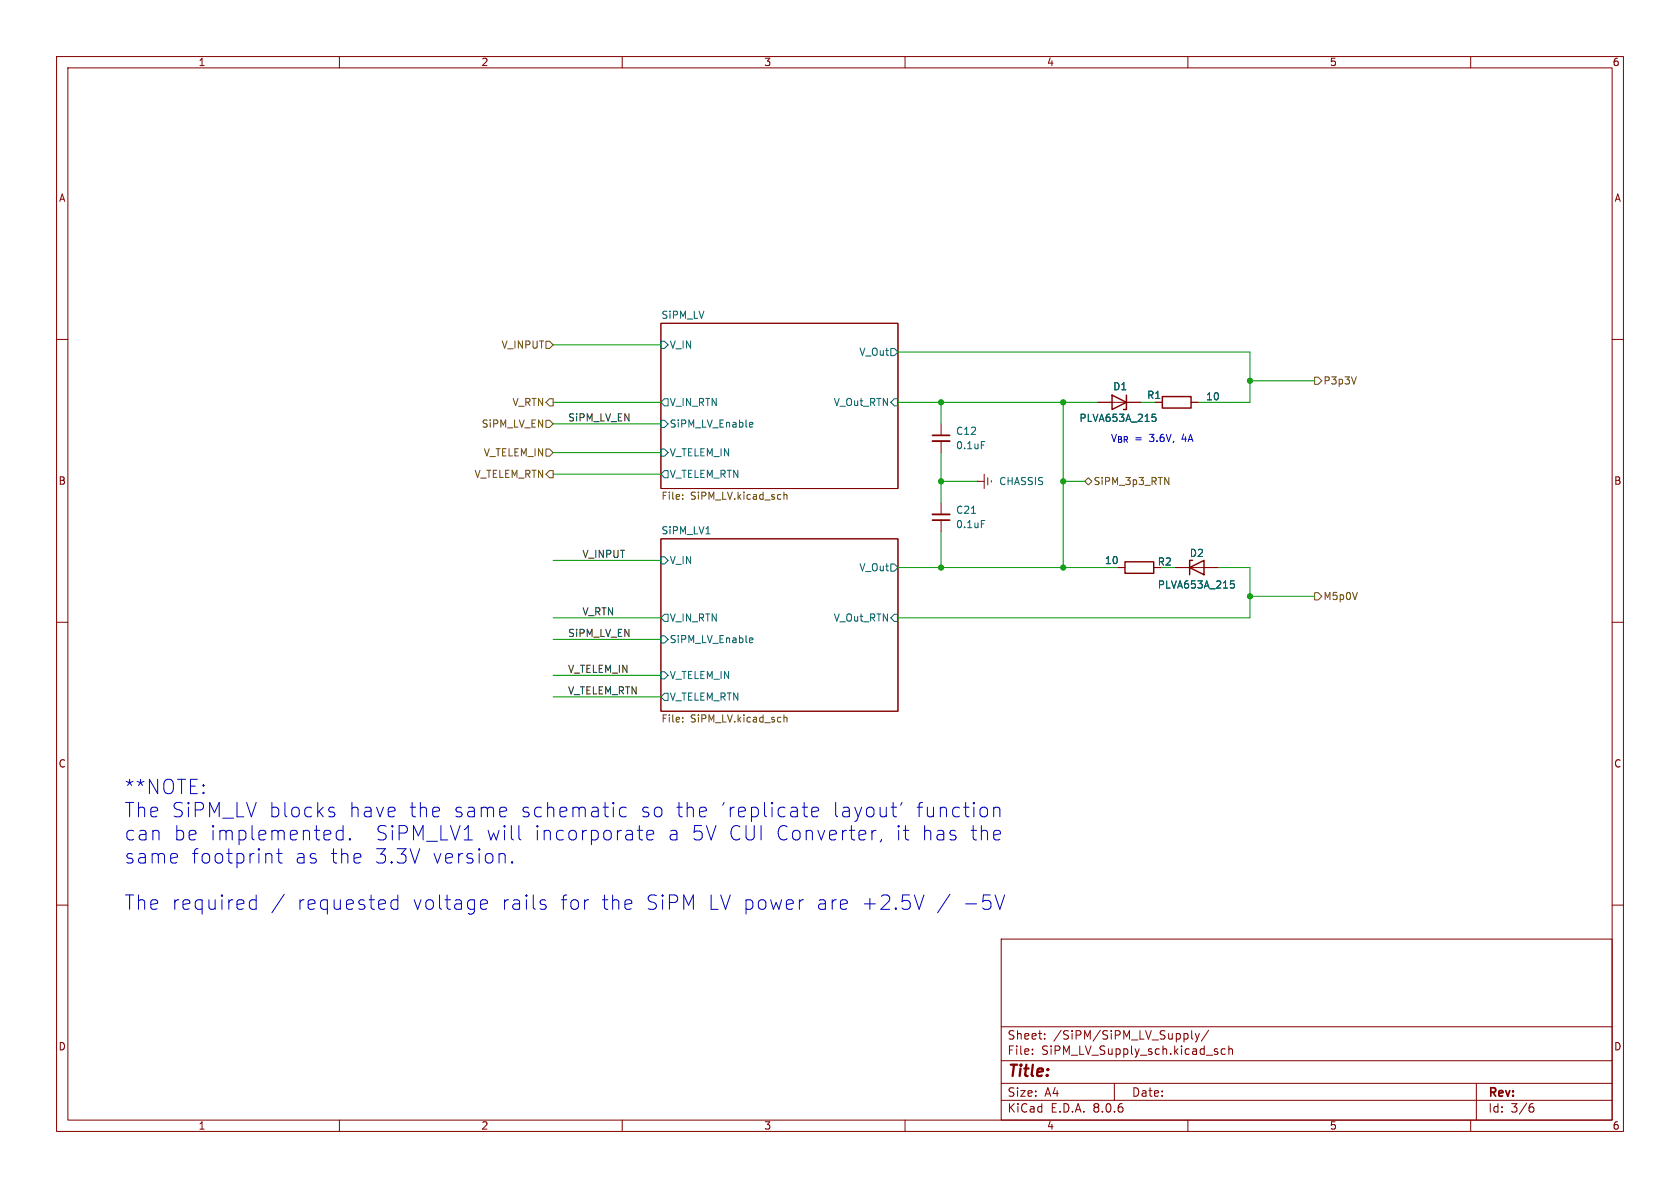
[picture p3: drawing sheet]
<svg xmlns="http://www.w3.org/2000/svg" width="297mm" height="210mm" viewBox="0 0 297 210" stroke-linecap="round" stroke-linejoin="round" font-family="sans-serif">
<g fill="none" stroke="#840000" stroke-width=".18">
<path d="M10 10h277v190h-277zM12 12h273v186h-273zM60 10v2M110 10v2M160 10v2M210 10v2M260 10v2M10 60h2M116.8 57.2h41.9v29.2h-41.9zM285 60h2M166.4 74.9v2.1M166.4 78v2"/>
<path d="M194.1 71.1h7.6M204.2 71.1h1.3M210.6 71.1h1.2M116.8 95.3h41.9v30.4h-41.9zM166.4 88.9v2M166.4 91.9v2.1M172.7 85.1h.1M172.7 85.1h1.3M174 83.8v2.6M174.6 84.5v1.2M175.3 85v.2M10 110h2"/>
<path d="M197.6 100.3h1.3M204 100.3h1.2M207.8 100.3h7.6M285 110h2M10 160h2M285 160h2M177 166h108v32h-108zM60 198v2M110 198v2M160 198v2M177 194.5h108M177 191.5h108"/>
<path d="M177 187.5h108M177 181.5h108M182.5 186.3v.1M182.5 185.5v.1M184.7 183.6v.1M184.7 182.8v.1M197 191.5v3M210 182.8v.8M210 198v2M210.7 182.2v1.3l.2 .2M211.3 182.7l.4 1M211.7 183.7l-.2 .4-.2 .1"/>
<path d="M212 182.7l-.3 1M213.7 182.1l-1.3 2M215.1 185.9l.2 .2-.2 .3M215.1 185.4l.1 .1M216.6 185.5l-.4-.1-.3 .3v.4l.1 .2h.6M217.2 185.5l.3-.1 .3 .1 .1 .9M217.2 184.9v1.5M260 198v2M261 191.5v6.5M270.6 195.7h.3l.3 .3-.1 .5-.5 .1M271 195.1l-.4 .1"/>
</g>
<g fill="none" stroke="#006464" stroke-width=".18">
<path d="M116.8 60.3h.7l.6 .7-.6 .6h-.7zM116.8 79.4h.7l.6 .6-.6 .6h-.7zM116.8 74.3h.7l.6 .6-.6 .7h-.7zM117.5 70.5h.6v1.3h-.6l-.7-.7zM132.7 74.7h.3l.1 .3-.6 .1M133 75.4l-.3 .1M157.5 61.6h.6l.6 .6-.6 .7h-.6zM157.5 71.1l.6-.6h.6v1.3h-.6zM173.5 78.1h.6M203.7 73.2h.6M203.8 73.7h.3l.3 .2-.1 .5-.5 .1M116.8 98.4h.7l.6 .7-.6 .6h-.7z"/>
<path d="M117.5 83.2h.6v1.3h-.6l-.7-.7zM124.8 94.4h.7M157.5 99.7h.6l.6 .6-.6 .7h-.6zM171.7 90.7h.8M173.5 92h.6M116.8 118.7h.7l.6 .7-.6 .6h-.7zM116.8 112.4h.7l.6 .6-.6 .7h-.7zM117.5 108.6h.6v1.3h-.6l-.7-.7zM132.7 112.8h.3l.1 .3-.6 .1M133 113.5l-.3 .1M158.1 108.6h.6v1.3h-.6l-.6-.7zM217.6 102.7h.6"/>
<path d="M217.7 103.2h.3l.2 .2-.1 .5-.4 .1M117.5 122.6h.6v1.2h-.6l-.7-.6z"/>
</g>
<g fill="none" stroke="#725600" stroke-width=".18">
<path d="M96.5 79.4h.7l.6 .6-.6 .6h-.7zM96.5 60.3h.7l.6 .7-.6 .6h-.7zM96.5 74.3h.7l.6 .6-.6 .7h-.7zM97.2 70.5h.6v1.3h-.6l-.7-.7zM232.4 66.7h.6l.7 .6-.7 .6h-.6zM239.8 66.6l-.4 1.3M97.2 83.2h.6v1.3h-.6l-.7-.7zM120.7 87.5v.1M120.7 88.1v.2M138.6 87v1.3M138.6 87.5l.2-.1 .3 .1v.8M191.8 85.1l.6-.6 .6 .6-.6 .6z"/>
<path d="M205.9 84.4l.7 1.3v-1.3M232.4 104.8h.6l.7 .6-.7 .6h-.6zM120.7 127.5v.1M120.7 126.9v.1M138.6 126.4v1.2M138.6 126.9l.2-.1 .3 .1v.7"/>
</g>
<path d="M164.8 78h3.1M164.8 90.9h3.1" fill="none" stroke="#840000" stroke-width=".33"/>
<path d="M164.8 77h3.1M164.8 91.9h3.1" fill="none" stroke="#840000" stroke-width=".3"/>
<path d="M196.6 69.9l2.5 1.2-2.5 1.3zM199.1 69.9v2.5h-.5M205.5 70.1h5.1v2h-5.1zM198.9 99.3h5.1v2h-5.1zM210.8 99.1h-.5v2.5M210.3 100.3l2.6-1.2v2.5z" fill="none" stroke="#840000" stroke-width=".25"/>
<g fill="none" stroke="#0000c2" stroke-width=".18">
<path d="M45.3 158.2v2.5M45.3 159.2l-.7-.1-.5 .4M47.3 150.9l.6 .1 .2 .2v1.4M48.9 150.9h1M49.3 150v2.2l.1 .2 .5 .2M50.2 158.1l-2.1 3.3M58.2 143.4l.9 .3 .1 .2-.1 .4-.7 .1M58.2 142.8l.3-.1 .6 .1M60.6 145.9v2.6M60.6 146.9l-.7-.1-.5 .5v.7l.3 .4 .2 .1 .7-.1M61.9 148.2l.1 .2-.1 .1M61.9 148.2l-.2 .2 .2 .1"/>
<path d="M61.9 148.2v.3M70.3 159.2l-.7-.1-.5 .4v.8l.3 .3 .2 .1 .7-.1M70.3 158.2v2.5M82.1 148.5h1.4M85 159.4l.3-.3h.5l.4 .3v.3l-1.2 .2M89.4 142.8l.2 .5-1.3 .2M90.5 152.3l.1 .1-.1 .2M90.5 152.3l-.1 .1 .1 .2M90.5 152.3v.3M91.7 145.9v2.2l.4 .4M95.6 159.8l.9 .2 .1 .3-.1 .3-.8 .1M95.6 159.2l.2-.1 .7 .1"/>
<path d="M103.8 159.1h.3M110.7 142.8l-.7-.1-.5 .5v.7l.3 .4 .2 .1 .7-.1M112.7 146.8h.9M113 145.9v2.2l.1 .3 .5 .1M114.4 147.6l1.2-.2-.2-.5-.7-.1-.3 .3v1l.1 .3 .2 .1 .7-.1M141.8 142.7h1M142 159.1h-.2l-.4 .2M142.2 141.8v2.2l.1 .3 .5 .1M143.5 143.5l1.2-.2-.1-.5-.7-.1-.4 .4v.9l.1 .3 .3 .1 .7-.1M149.7 159.2l.1 .5-1.2 .2M154.1 146.8v1.7M154.9 146.8a.65 .65 0 0 0-.8 .5"/>
<path d="M155.8 148.4l-.2 .4M157.5 142.7h1M157.9 141.8v2.2l.1 .3 .5 .1M159.5 141.8l-.3 .5M159.7 146.8h1M160.4 148.5h.3M161.6 158.2l.9 2.5 .8-2.5M167.9 158.1l-2.1 3.3M168.9 147.8l.1 .2-.1 .4M175.7 142.9a.63 .63 0 0 1 1.1 .2v1.3M175.7 142.7v1.7M175.9 158.2l.9 2.5 .8-2.5"/>
<path d="M176.5 146.8l.3 .1 .1 .5-1.2 .2M176.8 148.4l-.3 .1M44.1 160.3l.5 .4 .7-.1M85 160.4l.3 .3 .7-.1"/>
</g>
<g fill="none" stroke="#009600" stroke-width=".18">
<path d="M97.8 71.1h19M97.8 74.9h19M97.8 61h19M158.7 62.2h62.3v8.9h-9.2M158.7 71.1h35.4M166.4 71.1v3.8M188 71.1v29.2M201.7 71.1h2.5M221 67.3h11.4M97.8 99.1h19M97.8 83.8h19M97.8 80h19"/>
<path d="M166.4 80v8.9M166.4 94v6.3M166.4 85.1h6.3M188 85.1h3.8M97.8 109.2h19M97.8 113h19M97.8 119.4h19M158.7 100.3h38.9M205.2 100.3h2.6M215.4 100.3h5.6v8.9h-62.3M221 105.4h11.4M97.8 123.2h19"/>
</g>
<g fill="#009600" stroke="#009600" stroke-width=".18">
<circle cx="188" cy="85.1" r=".46"/>
<circle cx="188" cy="100.3" r=".46"/>
<circle cx="221" cy="67.3" r=".46"/>
<circle cx="188" cy="71.1" r=".46"/>
<circle cx="221" cy="105.4" r=".46"/>
<circle cx="166.4" cy="85.1" r=".46"/>
<circle cx="166.4" cy="100.3" r=".46"/>
<circle cx="166.4" cy="71.1" r=".46"/>
</g>
<g font-size="3.5" fill="#0000c2">
<text x="21.8" y="140.6">**NOTE:</text>
<text x="21.8" y="144.7">The SiPM_LV blocks</text>
<text x="21.8" y="148.8">can</text>
<text x="30.5" y="148.8">be implemented.</text>
<text x="61.4" y="144.7">have</text>
<text x="66" y="148.8">SiPM_LV1</text>
<text x="72" y="144.7">the</text>
<text x="79.8" y="144.7">same</text>
<text x="85.6" y="148.8">will</text>
<text x="91.6" y="144.7">schematic</text>
<text x="94" y="148.8">incorporate</text>
<text x="112.7" y="144.7">so</text>
<text x="117.5" y="148.8">a 5V CUI Converter,</text>
<text x="118.9" y="144.7">the</text>
<text x="126.7" y="144.7">'replicate</text>
<text x="146.5" y="144.7">layout'</text>
<text x="157.6" y="148.8">it</text>
<text x="161.2" y="144.7">function</text>
<text x="162.1" y="148.8">has</text>
<text x="170.7" y="148.8">the</text>
<text x="21.8" y="152.9">same</text>
<text x="33.6" y="152.9">footprint</text>
<text x="51.9" y="152.9">as</text>
<text x="58.1" y="152.9">the</text>
<text x="65.9" y="152.9">3.3V</text>
<text x="76" y="152.9">version.</text>
<text x="21.8" y="161.1">The required</text>
<text x="52.2" y="161.1">requested</text>
<text x="72.6" y="161.1">voltage</text>
<text x="88.2" y="161.1">rails</text>
<text x="98.6" y="161.1">for</text>
<text x="105.8" y="161.1">the</text>
<text x="113.6" y="161.1">SiPM</text>
<text x="124.6" y="161.1">LV power</text>
<text x="143.6" y="161.1">are</text>
<text x="151.5" y="161.1">+2.5V</text>
<text x="169.3" y="161.1">-5V</text>
</g>
<text font-size="2.8" fill="#840000" x="178" y="190.9">Title:</text>
<g font-size="2.1" fill="#840000">
<text x="178" y="184">Sheet:</text>
<text x="186.2" y="184">/SiPM/SiPM_LV_Supply/</text>
<text x="178" y="186.7">File:</text>
<text x="184.1" y="186.7">SiPM_LV_Supply_sch.kicad_sch</text>
<text x="178" y="196.9">KiCad</text>
<text x="178" y="194.1">Size:</text>
<text x="184.7" y="194.1">A4</text>
<text x="185.7" y="196.9">E.D.A.</text>
<text x="193.3" y="196.9">8.0.6</text>
<text x="200" y="194.1">Date:</text>
<text x="263" y="194.3">Rev:</text>
<text x="263" y="196.9">Id:</text>
<text x="267.1" y="196.9">3/6</text>
</g>
<g font-size="1.8" fill="#840000">
<text x="35" y="11.9">1</text>
<text x="85" y="11.9">2</text>
<text x="135" y="11.9">3</text>
<text x="185" y="11.9">4</text>
<text x="235" y="11.9">5</text>
<text x="285" y="11.9">6</text>
<text x="10.3" y="35.9">A</text>
<text x="285.3" y="35.9">A</text>
<text x="10.3" y="85.9">B</text>
<text x="285.3" y="85.9">B</text>
<text x="10.3" y="135.9">C</text>
<text x="285.3" y="135.9">C</text>
<text x="10.3" y="185.9">D</text>
<text x="285.3" y="185.9">D</text>
<text x="35" y="199.9">1</text>
<text x="85" y="199.9">2</text>
<text x="135" y="199.9">3</text>
<text x="185" y="199.9">4</text>
<text x="235" y="199.9">5</text>
<text x="285" y="199.9">6</text>
</g>
<g font-size="1.8" fill="#006464">
<text x="116.8" y="56.4">SiPM_LV</text>
<text x="118.3" y="61.8">V_IN</text>
<text x="151.8" y="63.1">V_Out</text>
<text x="118.3" y="72">V_IN_RTN</text>
<text x="147.3" y="72">V_Out_RTN</text>
<text x="196.7" y="69.2">D1</text>
<text x="202.7" y="70.7">R1</text>
<text x="213.1" y="71">10</text>
<text x="118.3" y="75.8">SiPM_LV_Enable</text>
<text x="168.9" y="77.1">C12</text>
<text x="190.7" y="74.8">PLVA653A_215</text>
<text x="118.3" y="80.9">V_TELEM_IN</text>
<text x="168.9" y="79.6">0.1uF</text>
<text x="118.3" y="84.7">V_TELEM_RTN</text>
<text x="176.5" y="86">CHASSIS</text>
<text x="116.8" y="94.5">SiPM_LV1</text>
<text x="168.9" y="91">C21</text>
<text x="168.9" y="93.6">0.1uF</text>
<text x="118.3" y="99.9">V_IN</text>
<text x="151.8" y="101.2">V_Out</text>
<text x="195.2" y="99.9">10</text>
<text x="204.6" y="100.2">R2</text>
<text x="210.2" y="98.7">D2</text>
<text x="204.6" y="104.2">PLVA653A_215</text>
<text x="118.3" y="110.1">V_IN_RTN</text>
<text x="118.3" y="113.9">SiPM_LV_Enable</text>
<text x="147.3" y="110.1">V_Out_RTN</text>
<text x="118.3" y="124.1">V_TELEM_RTN</text>
<text x="118.3" y="120.2">V_TELEM_IN</text>
</g>
<g font-size="1.8" fill="#725600">
<text x="88.6" y="61.8">V_INPUT</text>
<text x="90.5" y="72">V_RTN</text>
<text x="233.9" y="68.2">P3p3V</text>
<text x="85.1" y="75.8">SiPM_LV_EN</text>
<text x="85.4" y="80.9">V_TELEM_IN</text>
<text x="83.8" y="84.7">V_TELEM_RTN</text>
<text x="116.8" y="88.7">File:</text>
<text x="122.1" y="88.7">SiPM_LV.kicad_sch</text>
<text x="193.2" y="86">SiPM_3p3_RTN</text>
<text x="233.9" y="106.3">M5p0V</text>
<text x="116.8" y="128">File:</text>
<text x="122.1" y="128">SiPM_LV.kicad_sch</text>
</g>
<g font-size="1.8" fill="#0f0f0f">
<text x="100.3" y="74.6">SiPM_LV_EN</text>
<text x="102.9" y="98.7">V_INPUT</text>
<text x="100.3" y="112.7">SiPM_LV_EN</text>
<text x="102.9" y="108.9">V_RTN</text>
<text x="100.3" y="119">V_TELEM_IN</text>
<text x="100.3" y="122.8">V_TELEM_RTN</text>
</g>
<g font-size="1.8" fill="#0000c2">
<text x="196.3" y="78.3">V_{BR} 3.6V,</text>
<text x="200.6" y="78.3">=</text>
<text x="209.2" y="78.3">4A</text>
</g>
</svg>
